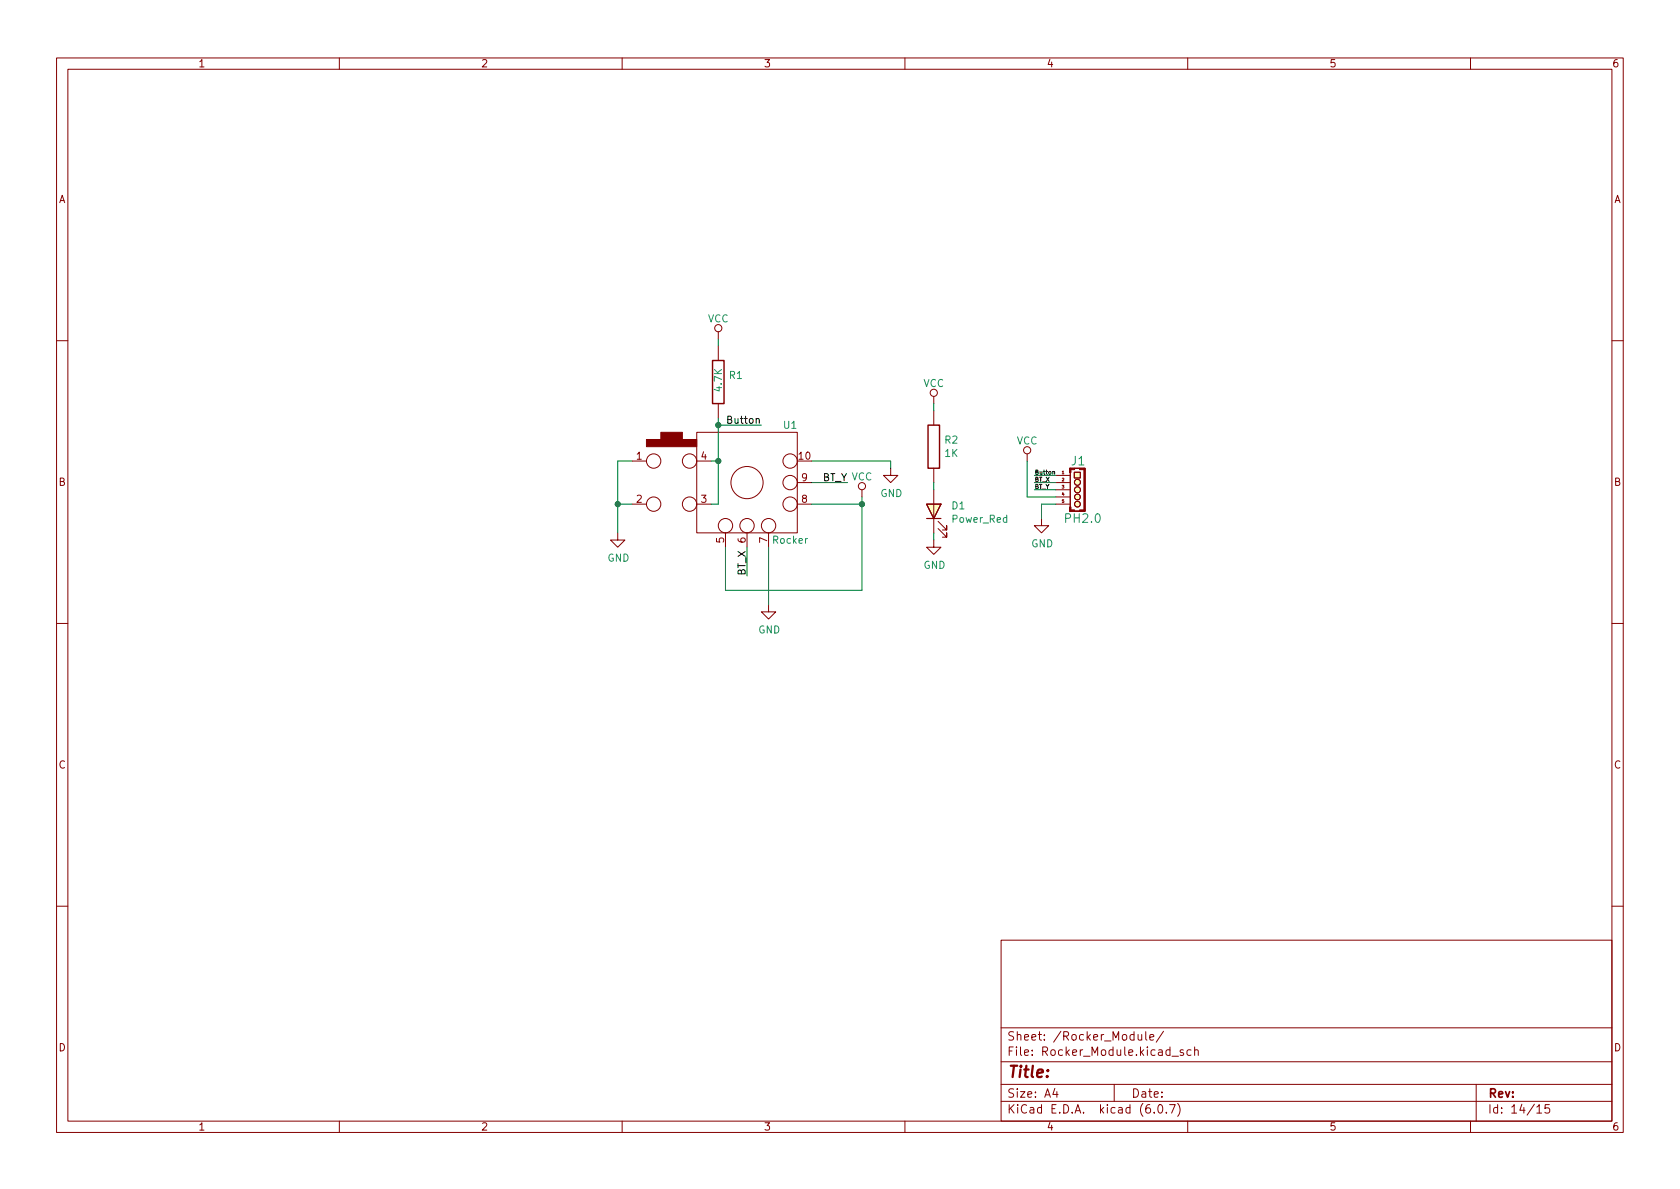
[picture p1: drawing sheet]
<svg xmlns="http://www.w3.org/2000/svg" width="297mm" height="210mm" viewBox="0 0 297 210" stroke-linecap="round" stroke-linejoin="round" font-family="sans-serif">
<g fill="none" stroke="#840000" stroke-width=".18">
<path d="M10 10.2h277v190.1h-277zM12 12.2h273v186.1h-273zM60 10.2v2M110 10.2v2M160 10.2v2M210 10.2v2M260 10.2v2M127 58.7v1.2M10 60.2h2M123.2 76.4h17.8v17.8h-17.8zM127 61.2v2.5M127 71.4v2.5"/>
<path d="M165.1 70.1v1.3M165.1 72.6v2.6M285 60.2h2M109.2 94.2v1.3h1.3l-1.3 1.3-1.3-1.3h1.3M111.8 81.5h2.5M111.8 89.1h2.5M123.2 81.5h2.5M123.2 89.1h2.5M128.3 94.2v2.6M132.1 94.2v2.6M135.9 94.2v2.6M141 89.1h2.5"/>
<path d="M141 85.3h2.5M152.4 86.6v1.3M157.5 82.8v1.3h1.2l-1.2 1.2-1.3-1.2h1.3M165.1 95.5v1.3h1.3l-1.3 1.2-1.3-1.2h1.3M165.1 82.8v2.5M165.1 86.6v7.6M165.9 93.5l1.5 1.5v-.8v.8h-.8M165.9 92.2l1.5 1.5v-.7v.7h-.8M181.6 80.3v1.2M184.1 91.7v1.3h1.3l-1.3 1.2-1.2-1.2h1.2M186.7 89.1h2.5M186.7 85.3h2.5"/>
<path d="M186.7 84.1h2.5M186.7 86.6h2.5M186.7 87.9h2.5M189.2 82.8h2.6v7.6h-2.6zM189.2 83.6v6.1M189.9 83.5h1.1v1h-1.1zM10 110.2h2M135.9 106.9v1.3h1.3l-1.3 1.3-1.3-1.3h1.3M285 110.2h2M10 160.2h2M177 166.3h108v32h-108zM285 160.2h2"/>
<path d="M60 198.3v2M110 198.3v2M160 198.3v2M177 194.8h108M177 191.8h108M177 187.8h108M177 181.8h108M186.5 192.5l-.4 1h1M186.9 193v1M197 191.8v3M201.2 182.9l.1 1h.3l.3-.1M201.9 182.9v1"/>
<path d="M202.6 182.4v1.3l.2 .2M203.3 183.4l.7-.1-.1-.3-.4-.1-.2 .2 .1 .8h.5M204.1 196.7v.1M204.9 195.4l.2-.1a.81 .81 0 0 1 .6 .7 .81 .81 0 0 1-.3 .8h-.2a.81 .81 0 0 1-.6-.6 .81 .81 0 0 1 .3-.8zM205.7 182.4l-1.3 1.9M206.2 196.7v.1M206.8 195.3h1l-.7 1.5M207.2 186.8h1.2M208.2 195.1a1.72 1.72 0 0 1 0 2.3M209.2 185.7l-.3-.1-.3 .2 .1 .3 .5 .1v.4h-.6M210 198.3v2M210.6 185.7l-.5-.1-.2 .3v.4l.1 .3h.6"/>
<path d="M211.2 185.8l.2-.2 .4 .1 .1 .9M211.2 185.1v1.5M260 198.3v2M261 191.8v6.5M271.7 195.8l.5-.5v1.5M271.7 196.8h.9M273.9 195.3h-.7l-.1 .7 .3-.1 .5 .1 .1 .2-.1 .5-.2 .1-.6-.1"/>
<circle cx="127" cy="58" r=".63"/>
<circle cx="165.1" cy="69.5" r=".63"/>
<circle cx="181.6" cy="79.6" r=".63"/>
<circle cx="115.6" cy="89.1" r="1.27"/>
<circle cx="115.6" cy="81.5" r="1.27"/>
<circle cx="121.9" cy="89.1" r="1.27"/>
<circle cx="121.9" cy="81.5" r="1.27"/>
<circle cx="128.3" cy="93" r="1.27"/>
<circle cx="132.1" cy="85.3" r="2.84"/>
<circle cx="132.1" cy="93" r="1.27"/>
<circle cx="135.9" cy="93" r="1.27"/>
<circle cx="139.7" cy="89.1" r="1.27"/>
<circle cx="139.7" cy="81.5" r="1.27"/>
<circle cx="139.7" cy="85.3" r="1.27"/>
<circle cx="152.4" cy="86" r=".63"/>
<circle cx="190.5" cy="85.3" r=".53"/>
<circle cx="190.5" cy="86.6" r=".53"/>
<circle cx="190.5" cy="87.9" r=".51"/>
<circle cx="190.5" cy="89.1" r=".51"/>
</g>
<path d="M126 63.7h2v7.7h-2zM164.1 75.2h2v7.6h-2z" fill="none" stroke="#840000" stroke-width=".25"/>
<g fill="#840000" stroke="#840000" stroke-width=".18">
<path d="M116.8 76.4h3.8v1.3h-3.8z"/>
<path d="M114.3 77.7h8.9v1.3h-8.9z"/>
<path d="M191.6 82.8h.3v7.6h-.3z"/>
<path d="M190.9 90.2h.9v.2h-.9z"/>
<path d="M189.1 90.2h.9v.2h-.9z"/>
<path d="M189.1 89.7h.3v.7h-.3z"/>
<path d="M189.1 82.8h.3v.8h-.3z"/>
</g>
<g fill="#ffffc2" stroke="#ffffc2" stroke-width=".18">
<path d="M189.9 83.5h1.1v1h-1.1z"/>
<path d="M163.8 89.1h2.6l-1.3 2.6z"/>
<circle cx="190.5" cy="89.1" r=".51"/>
<circle cx="190.5" cy="87.9" r=".51"/>
<circle cx="190.5" cy="86.6" r=".53"/>
<circle cx="190.5" cy="85.3" r=".53"/>
</g>
<path d="M163.8 89.1h2.6l-1.3 2.6zM163.8 91.7h2.6" fill="none" stroke="#840000" stroke-width=".2"/>
<path d="M186.1 83.4h.3l.1 .5" fill="none" stroke="#000" stroke-width=".18"/>
<g fill="none" stroke="#008400" stroke-width=".18">
<path d="M127 59.9v1.3M127 73.9v15.2h-1.3M127 75.2h7.6M165.1 71.4v1.2M109.2 89.1h2.6M111.8 81.5h-2.6v12.7M125.7 81.5h1.3M132.1 96.8v5M135.9 96.8v10.1M143.5 89.1h8.9M143.5 81.5h14v1.3M143.5 85.3h6.4"/>
<path d="M152.4 87.9v16.5h-24.1v-7.6M165.1 85.3v1.3M165.1 94.2v1.3M181.6 81.5v6.4h5.1M182.9 86.6h3.8M182.9 84.1h3.8M182.9 85.3h3.8M186.7 89.1h-2.6v2.6"/>
</g>
<g fill="#008400" stroke="#008400" stroke-width=".18">
<circle cx="109.2" cy="89.1" r=".46"/>
<circle cx="127" cy="81.5" r=".46"/>
<circle cx="127" cy="75.2" r=".46"/>
<circle cx="152.4" cy="89.1" r=".46"/>
</g>
<text font-size="2.8" fill="#840000" x="178" y="190.6">Title:</text>
<g font-size="2.1" fill="#008484">
<text x="189.5" y="82.3">J1</text>
<text x="188.5" y="92.5">PH2.0</text>
</g>
<g font-size="2.1" fill="#840000">
<text x="178" y="184">Sheet: /Rocker_Module/</text>
<text x="178" y="186.7">File: Rocker_Module.kicad_sch</text>
<text x="178" y="196.9">KiCad E.D.A. kicad (6.0.7)</text>
<text x="178" y="194.1">Size: A4</text>
<text x="200" y="194.1">Date:</text>
<text x="263" y="194.1">Rev:</text>
<text x="263" y="196.9">Id: 14/15</text>
</g>
<g font-size="1.8" fill="#840000">
<text x="35" y="11.9">1</text>
<text x="85" y="11.9">2</text>
<text x="135" y="11.9">3</text>
<text x="185" y="11.9">4</text>
<text x="235" y="11.9">5</text>
<text x="285" y="11.9">6</text>
<text x="10.3" y="35.9">A</text>
<text x="285.3" y="35.9">A</text>
<text x="112.5" y="81.3">1</text>
<text x="124" y="81.3">4</text>
<text x="141.3" y="81.3">10</text>
<text x="10.3" y="85.9">B</text>
<text x="112.5" y="88.9">2</text>
<text x="124" y="88.9">3</text>
<text x="141.7" y="88.9">8</text>
<text x="141.7" y="85.1">9</text>
<text x="285.3" y="85.9">B</text>
<text x="128" y="96" transform="rotate(-90 128 96)">5</text>
<text x="131.8" y="96" transform="rotate(-90 131.8 96)">6</text>
<text x="135.6" y="96" transform="rotate(-90 135.6 96)">7</text>
<text x="10.3" y="135.9">C</text>
<text x="285.3" y="135.9">C</text>
<text x="10.3" y="185.9">D</text>
<text x="285.3" y="185.9">D</text>
<text x="35" y="199.9">1</text>
<text x="85" y="199.9">2</text>
<text x="135" y="199.9">3</text>
<text x="185" y="199.9">4</text>
<text x="235" y="199.9">5</text>
<text x="285" y="199.9">6</text>
</g>
<g font-size="1.8" fill="#008484">
<text x="125.1" y="57">VCC</text>
<text x="127.6" y="69.1" transform="rotate(-90 127.6 69.1)">4.7K</text>
<text x="129" y="67">R1</text>
<text x="163.2" y="68.4">VCC</text>
<text x="138.6" y="75.8">U1</text>
<text x="167.1" y="78.4">R2</text>
<text x="167.1" y="80.8">1K</text>
<text x="179.7" y="78.6">VCC</text>
<text x="155.6" y="87.9">GND</text>
<text x="168.3" y="90.1">D1</text>
<text x="168.4" y="92.4">Power_Red</text>
<text x="107.4" y="99.3">GND</text>
<text x="136.7" y="96.1">Rocker</text>
<text x="163.3" y="100.6">GND</text>
<text x="182.3" y="96.8">GND</text>
<text x="134.1" y="112">GND</text>
</g>
<g font-size="1.8">
<text x="128.9" y="74.9">Button</text>
<text x="145.3" y="85.1">BT_Y VCC</text>
<text x="131.8" y="101.8" transform="rotate(-90 131.8 101.8)">BT_X</text>
</g>
<g font-size="1.1">
<text x="182.9" y="83.9">Button</text>
<text x="182.9" y="85.2">BT_X</text>
<text x="182.9" y="86.5">BT_Y</text>
</g>
<g font-size=".7" fill="#840000">
<text x="187.8" y="83.8">1</text>
<text x="187.8" y="85.1">2</text>
<text x="187.8" y="86.4">3</text>
<text x="187.8" y="87.6">4</text>
<text x="187.8" y="88.9">5</text>
</g>
</svg>
